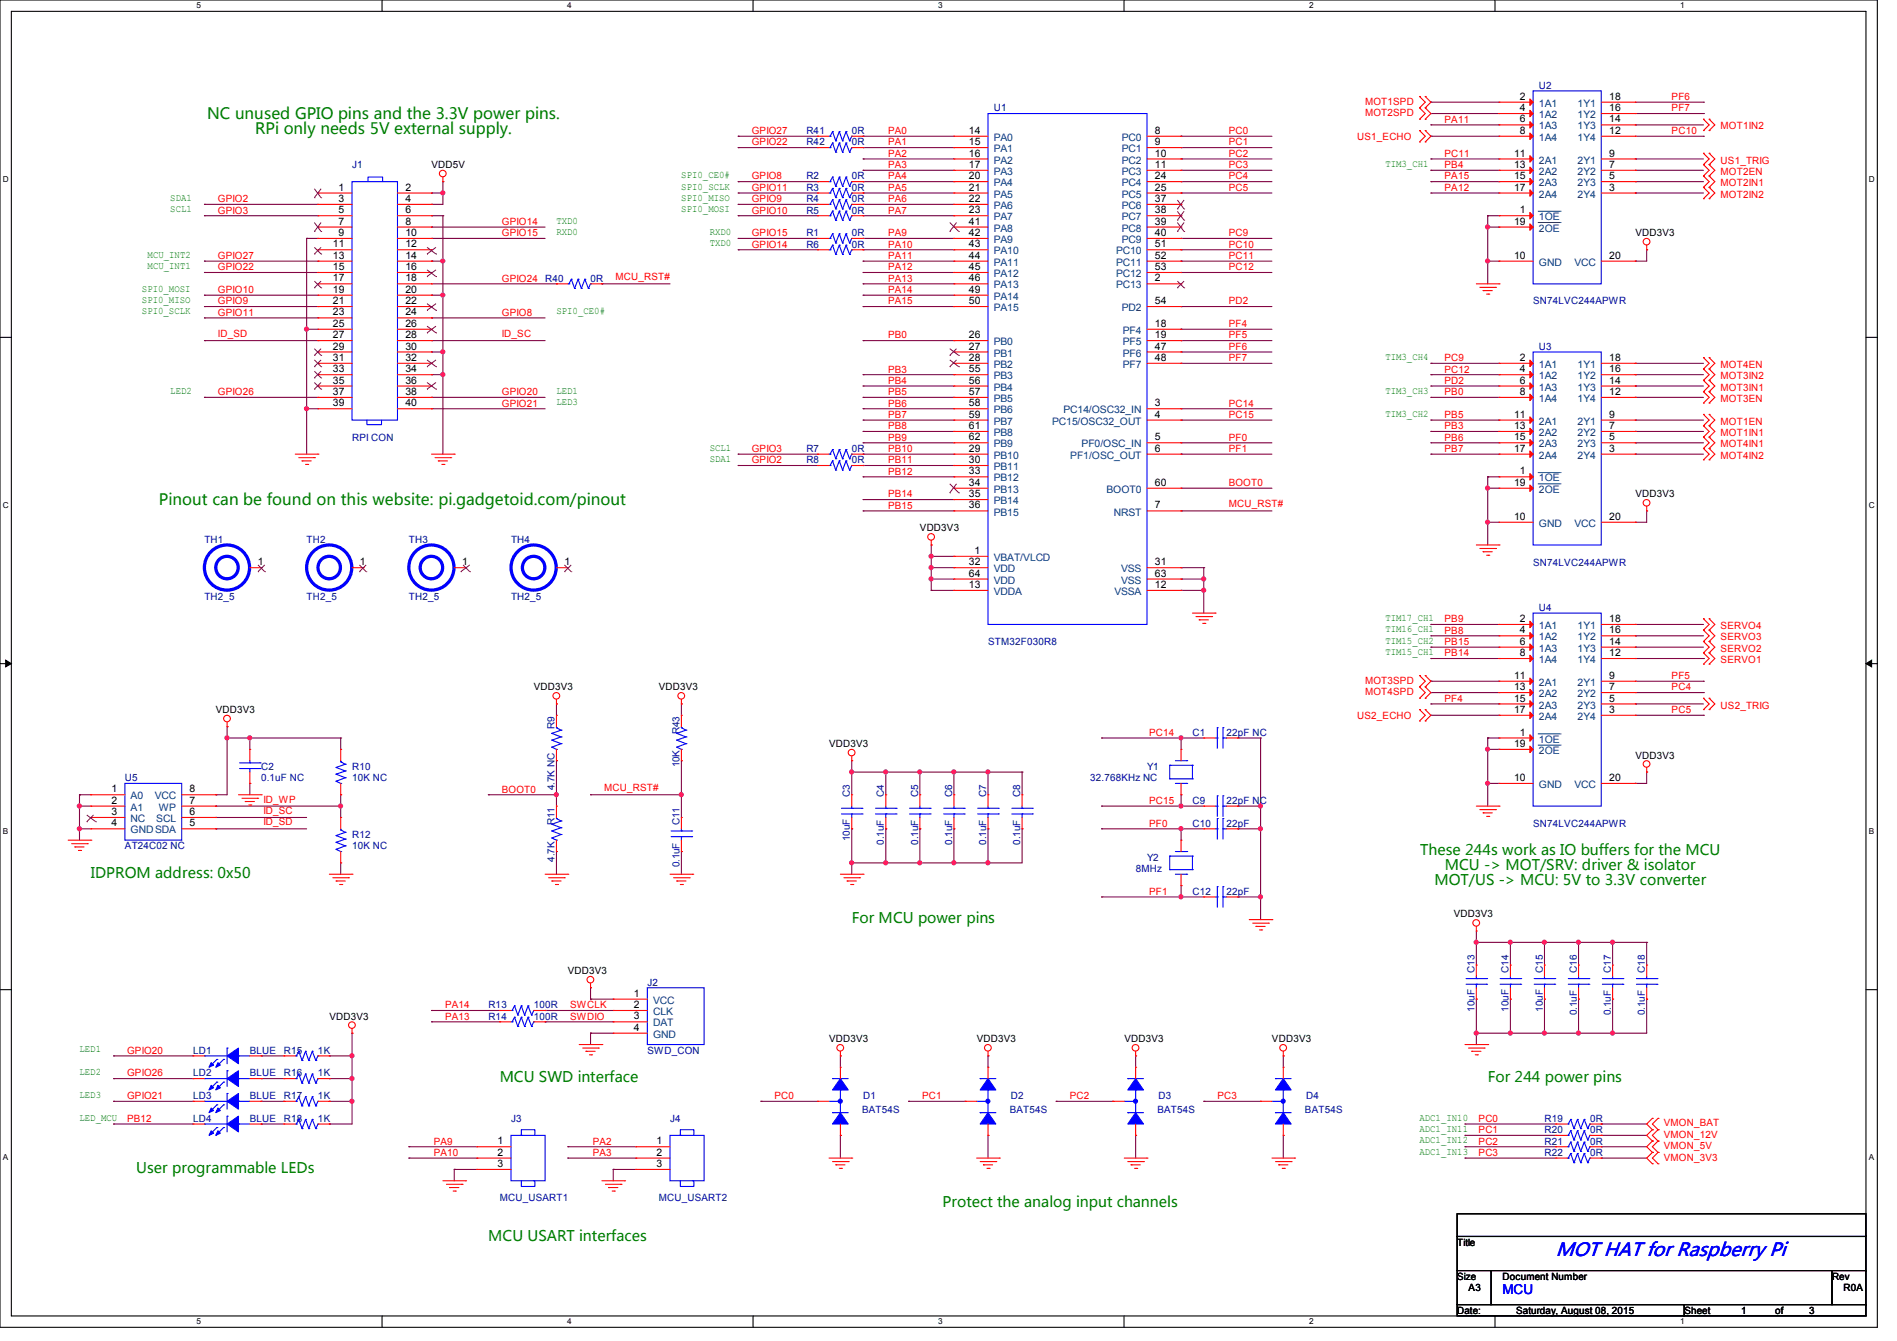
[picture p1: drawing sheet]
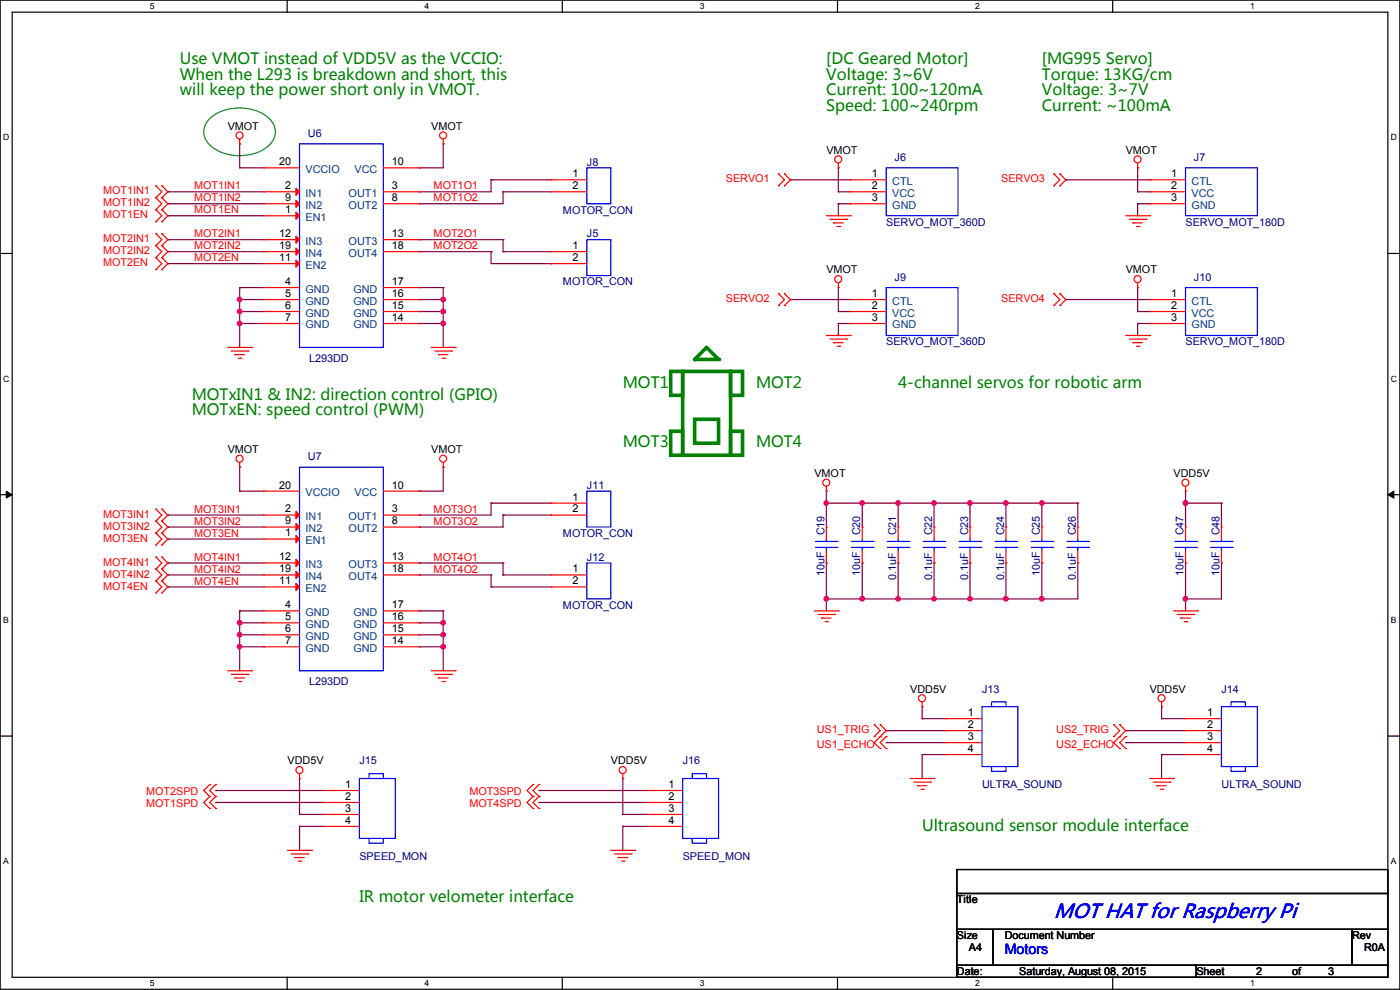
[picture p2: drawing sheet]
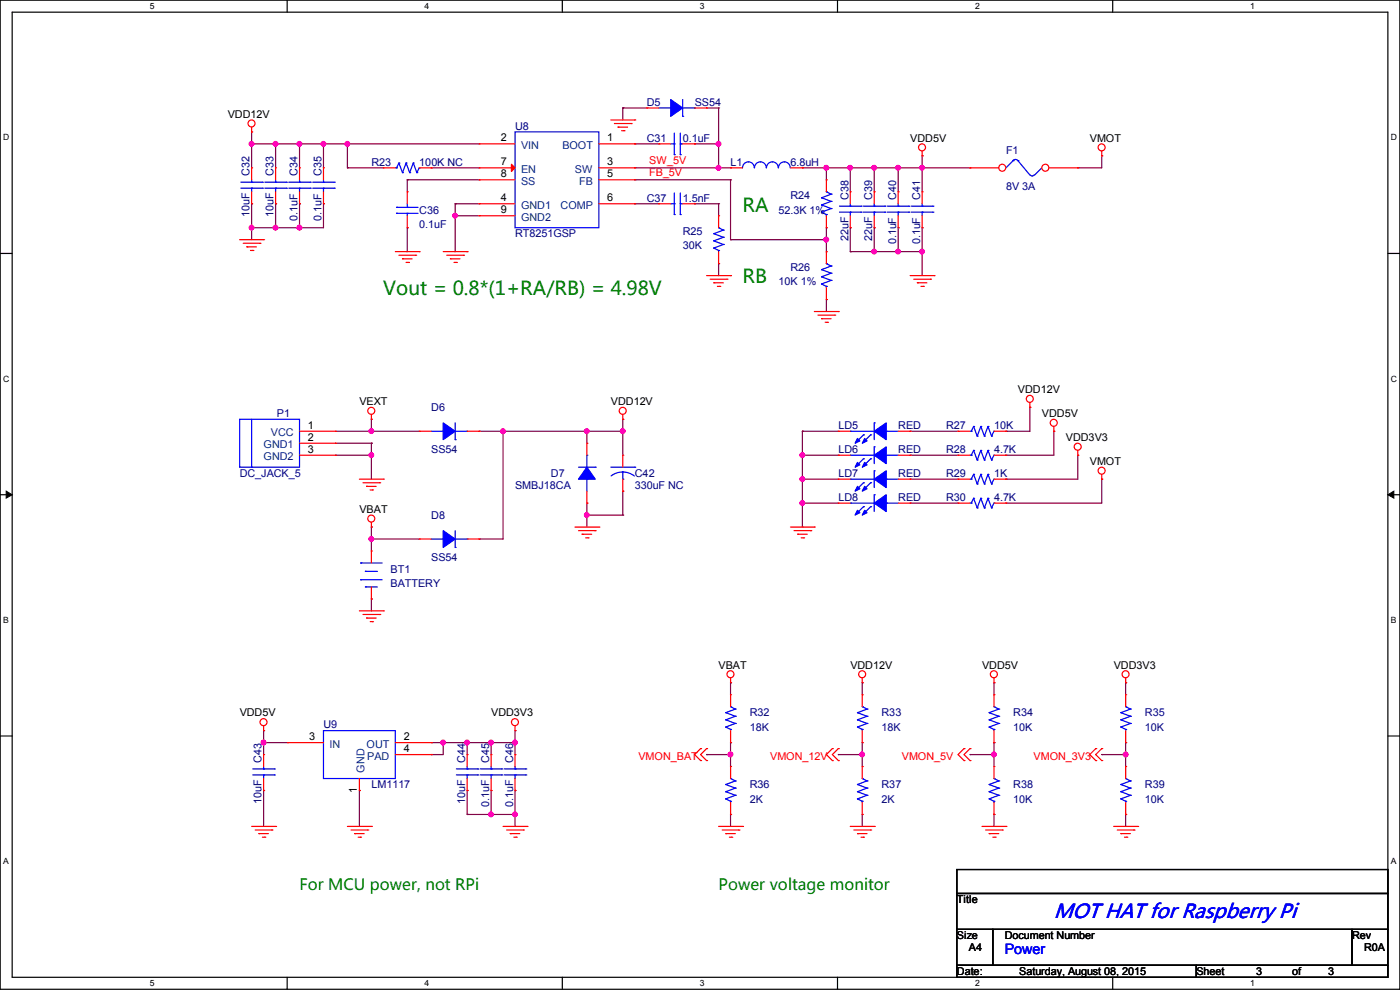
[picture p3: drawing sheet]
# OrCAD Capture schematic PiMod_MOT_R0A.DSN

## Sheets
1 01 MCU: size A3; title: MOT HAT for Raspberry Pi; rev: R0A; note: MCU
2 02 DC Motor & Servo: size A4; note: Motors
3 03 Power: size A4; note: Power

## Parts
sheet 01 MCU
C1  22pF NC  [C0603]
C2  0.1uF NC  [C0603]
C3  10uF  [C0805]
C4  0.1uF  [C0603]
C5  0.1uF  [C0603]
C6  0.1uF  [C0603]
C7  0.1uF  [C0603]
C8  0.1uF  [C0603]
C9  22pF NC  [C0603]
C10  22pF  [C0603]
C11  0.1uF  [C0603]
C12  22pF  [C0603]
C13  10uF  [C0805]
C14  10uF  [C0805]
C15  10uF  [C0805]
C16  0.1uF  [C0603]
C17  0.1uF  [C0603]
C18  0.1uF  [C0603]
D1  BAT54S  [SOT23]
D2  BAT54S  [SOT23]
D3  BAT54S  [SOT23]
D4  BAT54S  [SOT23]
J1  RPI CON  [SIP20X2]
J2  SWD_CON  [SIP4]
J3  MCU_USART1  [SIP3]
J4  MCU_USART2  [SIP3]
LD1  BLUE  [LED0603]
LD2  BLUE  [LED0603]
LD3  BLUE  [LED0603]
LD4  BLUE  [LED0603]
R1  0R  [R0603]
R2  0R  [R0603]
R3  0R  [R0603]
R4  0R  [R0603]
R5  0R  [R0603]
R6  0R  [R0603]
R7  0R  [R0603]
R8  0R  [R0603]
R9  4.7K NC  [R0603]
R10  10K NC  [R0603]
R11  4.7K  [R0603]
R12  10K NC  [R0603]
R13  100R  [R0603]
R14  100R  [R0603]
R15  1K  [R0603]
R16  1K  [R0603]
R17  1K  [R0603]
R18  1K  [R0603]
R19  0R  [R0603]
R20  0R  [R0603]
R21  0R  [R0603]
R22  0R  [R0603]
R40  0R  [R0603]
R41  0R  [R0603]
R42  0R  [R0603]
R43  10K  [R0603]
TH1  TH2_5  [TH2_5]
TH2  TH2_5  [TH2_5]
TH3  TH2_5  [TH2_5]
TH4  TH2_5  [TH2_5]
U1  STM32F030R8  [LQFP64]
U2  SN74LVC244APWR  [TSSOP20]
U3  SN74LVC244APWR  [TSSOP20]
U4  SN74LVC244APWR  [TSSOP20]
U5  AT24C02 NC  [SO8]
Y1  32.768KHz NC  [XTAL_32KHz]
Y2  8MHz  [CYST]
sheet 02 DC Motor & Servo
C19  10uF  [C0805]
C20  10uF  [C0805]
C21  0.1uF  [C0603]
C22  0.1uF  [C0603]
C23  0.1uF  [C0603]
C24  0.1uF  [C0603]
C25  10uF  [C0805]
C26  0.1uF  [C0603]
C47  10uF  [C0805]
C48  10uF  [C0805]
J5  MOTOR_CON  [KF301_2P]
J6  SERVO_MOT_360D  [SIP3]
J7  SERVO_MOT_180D  [SIP3]
J8  MOTOR_CON  [KF301_2P]
J9  SERVO_MOT_360D  [SIP3]
J10  SERVO_MOT_180D  [SIP3]
J11  MOTOR_CON  [KF301_2P]
J12  MOTOR_CON  [KF301_2P]
J13  ULTRA_SOUND  [SIP4]
J14  ULTRA_SOUND  [SIP4]
J15  SPEED_MON  [SIP4]
J16  SPEED_MON  [SIP4]
U6  L293DD  [SO20]
U7  L293DD  [SO20]
sheet 03 Power
BT1  BATTERY  [KF301_2P]
C31  0.1uF  [C0603]
C32  10uF  [C0805]
C33  10uF  [C0805]
C34  0.1uF  [C0603]
C35  0.1uF  [C0603]
C36  0.1uF  [C0603]
C37  1.5nF  [C0603]
C38  22uF  [C1206]
C39  22uF  [C1206]
C40  0.1uF  [C0603]
C41  0.1uF  [C0603]
C42  330uF NC  [CAP8X8H10]
C43  10uF  [C0805]
C44  10uF  [C0805]
C45  0.1uF  [C0603]
C46  0.1uF  [C0603]
D5  SS54  [DO214AA_SMB]
D6  SS54  [DO214AA_SMB]
D7  SMBJ18CA  [DO214AA_SMB]
D8  SS54  [DO214AA_SMB]
F1  8V 3A  [FUSE1812]
L1  6.8uH  [CD127]
LD5  RED  [LED0603]
LD6  RED  [LED0603]
LD7  RED  [LED0603]
LD8  RED  [LED0603]
P1  DC_JACK_5  [DC005]
R23  100K NC  [R0603]
R24  52.3K 1%  [R0603]
R25  30K  [R0603]
R26  10K 1%  [R0603]
R27  10K  [R0603]
R28  4.7K  [R0603]
R29  1K  [R0603]
R30  4.7K  [R0603]
R32  18K  [R0603]
R33  18K  [R0603]
R34  10K  [R0603]
R35  10K  [R0603]
R36  2K  [R0603]
R37  2K  [R0603]
R38  10K  [R0603]
R39  10K  [R0603]
U8  RT8251GSP  [SO8_EP]
U9  LM1117  [SOT223]

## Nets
GND: BT1.2(-) C1.2 C2.2 C3.2 C4.2 C5.2 C6.2 C7.2 C8.2 C9.2 C10.2 C11.2 C12.2 C13.2 C14.2 C15.2 C16.2 C17.2 C18.2 C19.2 C20.2 C21.2 C22.2 C23.2 C24.2 C25.2 C26.2 C32.2 C33.2 C34.2 C35.2 C36.1 C38.2 C39.2 C40.2 C41.2 C42.2 C43.2 C44.2 C45.2 C46.2 C47.2 C48.2 D1.1 D2.1 D3.1 D4.1 D5.1(A) D7.1(A) J1.6 J1.9 J1.14 J1.20 J1.25 J1.30 J1.34 J1.39 J2.4(GND) J3.3 J4.3 J6.3(GND) J7.3(GND) J9.3(GND) J10.3(GND) J13.4 J14.4 J15.4 J16.4 LD5.2(CATHODE) LD6.2(CATHODE) LD7.2(CATHODE) LD8.2(CATHODE) P1.2(GND1) P1.3(GND2) R11.2 R12.2 R25.1 R26.1 R36.1 R37.1 R38.1 R39.1 U1.12(VSSA) U1.31(VSS) U1.63(VSS) U2.1(~{1OE}) U2.10(GND) U2.19(~{2OE}) U3.1(~{1OE}) U3.10(GND) U3.19(~{2OE}) U4.1(~{1OE}) U4.10(GND) U4.19(~{2OE}) U5.1(A0) U5.2(A1) U5.4(GND) U6.4(GND) U6.5(GND) U6.6(GND) U6.7(GND) U6.14(GND) U6.15(GND) U6.16(GND) U6.17(GND) U7.4(GND) U7.5(GND) U7.6(GND) U7.7(GND) U7.14(GND) U7.15(GND) U7.16(GND) U7.17(GND) U8.4(GND1) U8.9(GND2) U9.1(GND)
VBAT: BT1.1(+) D8.1(A) R32.2
VDD3V3: C2.1 C3.1 C4.1 C5.1 C6.1 C7.1 C8.1 C13.1 C14.1 C15.1 C16.1 C17.1 C18.1 C44.1 C45.1 C46.1 D1.2 D2.2 D3.2 D4.2 J2.1(VCC) R9.1 R10.1 R15.2 R16.2 R17.2 R18.2 R29.2 R35.2 R43.1 U1.1(VBAT/VLCD) U1.13(VDDA) U1.32(VDD) U1.64(VDD) U2.20(VCC) U3.20(VCC) U4.20(VCC) U5.8(VCC) U9.2(OUT) U9.4(PAD)
VDD5V: C38.1 C39.1 C40.1 C41.1 C43.1 C47.1 C48.1 F1.1 J1.2 J1.4 J13.1 J14.1 J15.3 J16.3 L1.2 R24.2 R28.2 R34.2 U9.3(IN)
VDD12V: C32.1 C33.1 C34.1 C35.1 C42.1 D6.2(K) D7.2(K) D8.2(K) R23.1 R27.2 R33.2 U8.2(VIN)
BOOT0: R9.2 R11.1 U1.60(BOOT0)
FB_5V: R24.1 R26.2 U8.5(FB)
GPIO2: J1.3 R8.1
GPIO3: J1.5 R7.1
GPIO8: J1.24 R2.1
GPIO9: J1.21 R4.1
GPIO10: J1.19 R5.1
GPIO11: J1.23 R3.1
GPIO14: J1.8 R6.1
GPIO15: J1.10 R1.1
GPIO20: J1.38 LD1.2(CATHODE)
GPIO21: J1.40 LD3.2(CATHODE)
GPIO22: J1.15 R42.1
GPIO24: J1.18 R40.1
GPIO26: J1.37 LD2.2(CATHODE)
GPIO27: J1.13 R41.1
ID_SC: J1.28 U5.6(SCL)
ID_SD: J1.27 U5.5(SDA)
ID_WP: R10.2 R12.1 U5.7(WP)
MCU_RST#: C11.1 R40.2 R43.2 U1.7(NRST)
MOT1EN: U3.9(2Y1) U6.1(EN1)
MOT1IN1: U3.7(2Y2) U6.2(IN1)
MOT1IN2: U2.14(1Y3) U6.9(IN2)
MOT1O1: J8.1 U6.3(OUT1)
MOT1O2: J8.2 U6.8(OUT2)
MOT1SPD: J15.2 U2.2(1A1)
MOT2EN: U2.7(2Y2) U6.11(EN2)
MOT2IN1: U2.5(2Y3) U6.12(IN3)
MOT2IN2: U2.3(2Y4) U6.19(IN4)
MOT2O1: J5.1 U6.13(OUT3)
MOT2O2: J5.2 U6.18(OUT4)
MOT2SPD: J15.1 U2.4(1A2)
MOT3EN: U3.12(1Y4) U7.1(EN1)
MOT3IN1: U3.14(1Y3) U7.2(IN1)
MOT3IN2: U3.16(1Y2) U7.9(IN2)
MOT3O1: J11.1 U7.3(OUT1)
MOT3O2: J11.2 U7.8(OUT2)
MOT3SPD: J16.1 U4.11(2A1)
MOT4EN: U3.18(1Y1) U7.11(EN2)
MOT4IN1: U3.5(2Y3) U7.12(IN3)
MOT4IN2: U3.3(2Y4) U7.19(IN4)
MOT4O1: J12.1 U7.13(OUT3)
MOT4O2: J12.2 U7.18(OUT4)
MOT4SPD: J16.2 U4.13(2A2)
PA0: R41.2 U1.14(PA0)
PA1: R42.2 U1.15(PA1)
PA2: J4.1 U1.16(PA2)
PA3: J4.2 U1.17(PA3)
PA4: R2.2 U1.20(PA4)
PA5: R3.2 U1.21(PA5)
PA6: R4.2 U1.22(PA6)
PA7: R5.2 U1.23(PA7)
PA9: J3.1 R1.2 U1.42(PA9)
PA10: J3.2 R6.2 U1.43(PA10)
PA11: U1.44(PA11) U2.6(1A3)
PA12: U1.45(PA12) U2.17(2A4)
PA13: R14.1 U1.46(PA13)
PA14: R13.1 U1.49(PA14)
PA15: U1.50(PA15) U2.15(2A3)
PB0: U1.26(PB0) U3.8(1A4)
PB3: U1.55(PB3) U3.13(2A2)
PB4: U1.56(PB4) U2.13(2A2)
PB5: U1.57(PB5) U3.11(2A1)
PB6: U1.58(PB6) U3.15(2A3)
PB7: U1.59(PB7) U3.17(2A4)
PB8: U1.61(PB8) U4.4(1A2)
PB9: U1.62(PB9) U4.2(1A1)
PB10: R7.2 U1.29(PB10)
PB11: R8.2 U1.30(PB11)
PB12: LD4.2(CATHODE) U1.33(PB12)
PB14: U1.35(PB14) U4.8(1A4)
PB15: U1.36(PB15) U4.6(1A3)
PC0: D1.3 R19.1 U1.8(PC0)
PC1: D2.3 R20.1 U1.9(PC1)
PC2: D3.3 R21.1 U1.10(PC2)
PC3: D4.3 R22.1 U1.11(PC3)
PC4: U1.24(PC4) U4.7(2Y2)
PC5: U1.25(PC5) U4.3(2Y4)
PC9: U1.40(PC9) U3.2(1A1)
PC10: U1.51(PC10) U2.12(1Y4)
PC11: U1.52(PC11) U2.11(2A1)
PC12: U1.53(PC12) U3.4(1A2)
PC14: C1.1 U1.3(PC14/OSC32_IN) Y1.1
PC15: C9.1 U1.4(PC15/OSC32_OUT) Y1.2
PD2: U1.54(PD2) U3.6(1A3)
PF0: C10.1 U1.5(PF0/OSC_IN) Y2.1
PF1: C12.1 U1.6(PF1/OSC_OUT) Y2.2
PF4: U1.18(PF4) U4.15(2A3)
PF5: U1.19(PF5) U4.9(2Y1)
PF6: U1.47(PF6) U2.18(1Y1)
PF7: U1.48(PF7) U2.16(1Y2)
SERVO1: J6.1(CTL) U4.12(1Y4)
SERVO2: J9.1(CTL) U4.14(1Y3)
SERVO3: J7.1(CTL) U4.16(1Y2)
SERVO4: J10.1(CTL) U4.18(1Y1)
SW_5V: C31.1 D5.2(K) L1.1 U8.3(SW)
SWCLK: J2.2(CLK) R13.2
SWDIO: J2.3(DAT) R14.2
US1_ECHO: J13.3 U2.8(1A4)
US1_TRIG: J13.2 U2.9(2Y1)
US2_ECHO: J14.3 U4.17(2A4)
US2_TRIG: J14.2 U4.5(2Y3)
VEXT: D6.1(A) P1.1(VCC)
VMON_3V3: R22.2 R35.1 R39.2
VMON_5V: R21.2 R34.1 R38.2
VMON_12V: R20.2 R33.1 R37.2
VMON_BAT: R19.2 R32.1 R36.2
VMOT: C19.1 C20.1 C21.1 C22.1 C23.1 C24.1 C25.1 C26.1 F1.2 J6.2(VCC) J7.2(VCC) J9.2(VCC) J10.2(VCC) R30.2 U6.10(VCC) U6.20(VCCIO) U7.10(VCC) U7.20(VCCIO)
N1524440: C36.2 U8.8(SS)
N1524472: C31.2 U8.1(BOOT)
N1524524: C37.2 U8.6(COMP)
N1524544: C37.1 R25.2
N1534047: LD1.1(ANODE) R15.1
N1534057: LD2.1(ANODE) R16.1
N1534067: LD3.1(ANODE) R17.1
N1534077: LD4.1(ANODE) R18.1
N1534958: R23.2 U8.7(EN)
N1536928: LD7.1(ANODE) R29.1
N1537106: LD6.1(ANODE) R28.1
N1537194: LD5.1(ANODE) R27.1
N1538971: LD8.1(ANODE) R30.1

Not connected (* = marked no-connect by the designer): J1 1* 7* 11* 12* 16* 17* 22* 26* 29* 31* 32* 33* 35* 36*; TH1 1(TH)*; TH2 1(TH)*; TH3 1(TH)*; TH4 1(TH)*; U1 2(PC13)* 27(PB1)* 28(PB2)* 34(PB13)* 37(PC6)* 38(PC7)* 39(PC8)* 41(PA8)*; U5 3(NC)*

## Notes on the sheets
sheet 1
- NC unused GPIO pins and the 3.3V power pins.
  RPi only needs 5V external supply.
- TIM3_CH1
- SPI0_CE0#
- SDA1
- SPI0_MISO
- SPI0_SCLK
- SCL1
- SPI0_MOSI
- TXD0
- RXD0
- RXD0
- TXD0
- MCU_INT1
- MCU_INT2
- SPI0_MOSI
- SPI0_MISO
- SPI0_SCLK
- SPI0_CE0#
- TIM3_CH4
- LED2
- LED1
- TIM3_CH3
- LED3
- TIM3_CH2
- SCL1
- SDA1
- Pinout can be found on this website: pi.gadgetoid.com/pinout
- TIM17_CH1
- TIM15_CH2
- TIM16_CH1
- TIM15_CH1
- These 244s work as IO buffers for the MCU
  MCU -> MOT/SRV: driver & isolator
  MOT/US -> MCU: 5V to 3.3V converter
- IDPROM address: 0x50
- For MCU power pins
- LED1
- LED2
- MCU SWD interface
- For 244 power pins
- LED3
- LED_MCU
- ADC1_IN10
- ADC1_IN11
- ADC1_IN12
- User programmable LEDs
- ADC1_IN13
- Protect the analog input channels
- MCU USART interfaces
sheet 2
- Use VMOT instead of VDD5V as the VCCIO:
  When the L293 is breakdown and short, this
  will keep the power short only in VMOT.
- [DC Geared Motor]
  Voltage: 3~6V
  Current: 100~120mA
  Speed: 100~240rpm
- [MG995 Servo]
  Torque: 13KG/cm
  Voltage: 3~7V
  Current: ~100mA
- MOT1                   MOT2
- 4-channel servos for robotic arm
- MOTxIN1 & IN2: direction control (GPIO)
  MOTxEN: speed control (PWM)
- MOT3                   MOT4
- Ultrasound sensor module interface
- IR motor velometer interface
sheet 3
- RA
- RB
- Vout = 0.8*(1+RA/RB) = 4.98V
- For MCU power, not RPi
- Power voltage monitor
